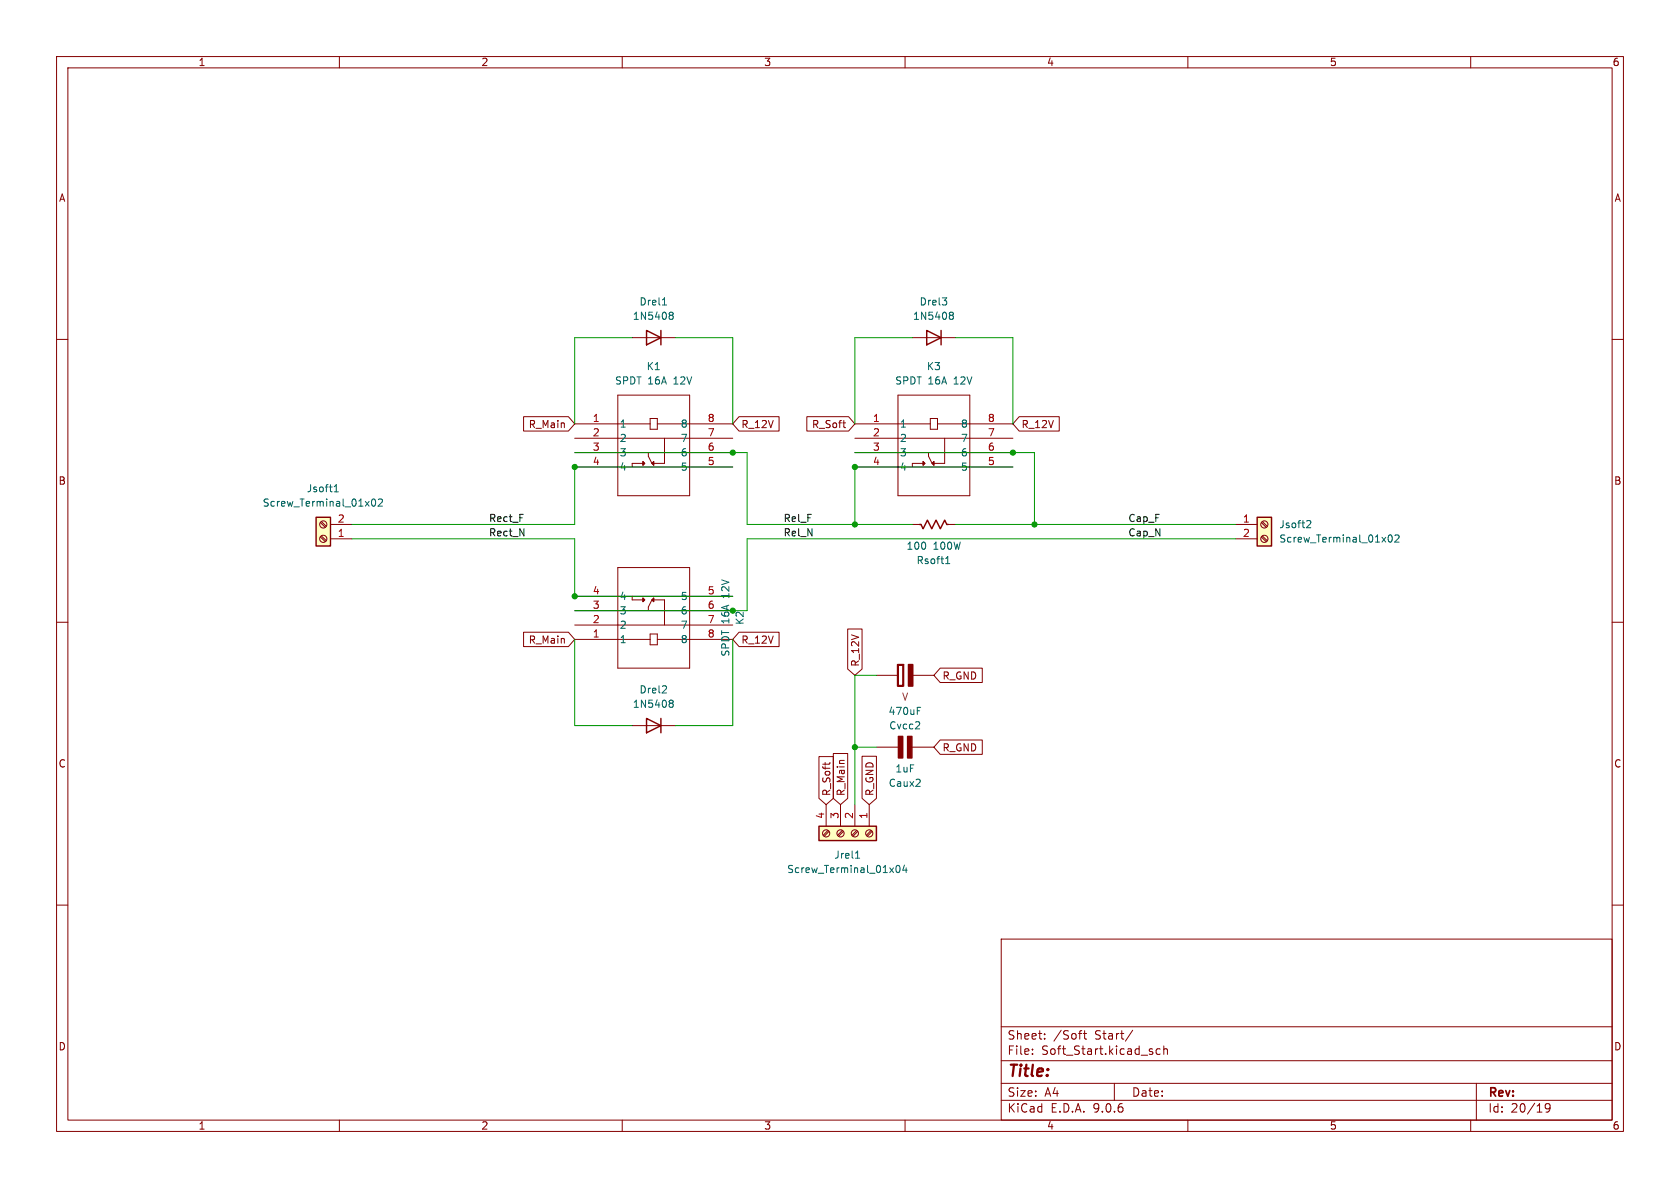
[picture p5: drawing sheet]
<svg xmlns="http://www.w3.org/2000/svg" width="297mm" height="210mm" viewBox="0 0 297 210" stroke-linecap="round" stroke-linejoin="round" font-family="sans-serif">
<g fill="none" stroke="#840000" stroke-width=".18">
<path d="M10 10h277v190h-277zM12 12h273v186h-273zM60 10v2M110 10v2M160 10v2M210 10v2M260 10v2M10 60h2M285 60h2M161.3 92.7h1.3M167.6 92.7h1.3M10 110h2"/>
<path d="M285 110h2M10 160h2M177 166h108v32h-108zM285 160h2M60 198v2M110 198v2M160 198v2M177 194.5h108M177 191.5h108M177 187.5h108M177 181.5h108M182.5 186.3v.1"/>
<path d="M182.5 185.5v.1M184.7 183.6v.1M184.7 182.8v.1M190.7 182.7h.5M191.1 182.2h.1M191.5 182.7h.6M191.7 182.2v1.3l.4 .2M197 191.5v3M200.2 182.1l-1.2 2M205.1 185.5l-.4-.1-.3 .3v.4l.1 .2h.6M205.7 185.5l.3-.1 .3 .1 .1 .9M205.7 184.9v1.5"/>
<path d="M210 198v2M260 198v2M261 191.5v6.5M274 195.7l-.3 .3h-.2l-.3-.3 .1-.5 .4-.1 .3 .1a.99 .99 0 0 1-.4 1.4h-.3"/>
</g>
<path d="M162.6 92.7h.2l.4 .8 .8-1.6 .7 1.6 .8-1.6 .7 1.6 .8-1.6 .4 .8h.2" fill="none" stroke="#840000" stroke-width=".25"/>
<path d="M167.2 99.6h.7M167.3 98.7l.2-.3v1.2" fill="none" stroke="#006464" stroke-width=".18"/>
<path d="M222.2 91.4h2.6v5.1h-2.6z" fill="#ffffc2"/>
<path d="M163.8 58.4l2.6 1.3-2.6 1.3zM166.4 58.4v2.6M222.2 91.4h2.6v5.1h-2.6z" fill="none" stroke="#840000" stroke-width=".25"/>
<g fill="none" stroke="#840000" stroke-width=".18">
<path d="M161.3 59.7h7.6M218.4 92.7h3.8M218.4 95.3h3.8M223 92.4l.9 .8M223 94.9l.9 .9M223.2 92.2l.8 .8M223.2 94.7l.8 .9M154.9 119.4h3.8M161.4 119.4h3.7M154.9 132.1h3.9M161.2 132.1h3.9"/>
<circle cx="223.5" cy="92.7" r=".63"/>
<circle cx="223.5" cy="95.2" r=".63"/>
</g>
<g fill="none" stroke="#006464" stroke-width=".18">
<path d="M166.6 52.6h.8l-.5 .5M167.2 53.2l.2 .2-.2 .5M167.9 55.7h.2M167.9 55.2h.4l.2 .1v.2l-.2 .2M168.1 55.7h.2M168.1 55.7l-.2 .1M168.3 55.7l.2 .3v.3l-.2 .2-.4-.1M231.2 92l.4 .1 .1 .3-.8 .9h.8M245.5 94.7l.2-.1a.68 .68 0 0 1 .4 .6 .68 .68 0 0 1-.4 .6l-.2-.1-.1-.4zM246.6 94.7l.5-.1 .2 .3-.7 .9h.7M161.8 128.8h.8M161.9 139h.8"/>
<path d="M162.2 125.6h.4M162.2 125h.6M162.5 127.7v.4M162.6 137.9v.4"/>
</g>
<g fill="#840000" stroke="#840000" stroke-width=".25">
<path d="M158.7 117.5h1l-.1 .1h-.8v3.6h.8v-3.6l.1-.1v3.8h-1z"/>
<path d="M160.6 117.5h.8v3.8h-.8z"/>
<path d="M158.8 130.2h.8v3.8h-.8z"/>
<path d="M160.5 130.2h.7v3.8h-.7z"/>
</g>
<path d="M144.8 146.1h10.1v2.5h-10.1z" fill="#ffffc2"/>
<path d="M114.3 58.4l2.5 1.3-2.5 1.3zM116.8 58.4v2.6M144.8 146.1h10.1v2.5h-10.1z" fill="none" stroke="#840000" stroke-width=".25"/>
<g fill="none" stroke="#840000" stroke-width=".18">
<path d="M111.8 59.7h7.6M101.6 74.9h13.3M101.6 77.5h27.9M109.2 69.9h12.7v17.7h-12.7zM114.9 74h1.3v1.9h-1.3zM116.2 74.9h13.3M117.5 77.5v4.4h-1.9M151.1 74.9h13.4M151.1 77.5h28M158.7 69.9h12.7v17.7h-12.7zM164.5 74h1.2v1.9h-1.2zM165.7 74.9h13.4"/>
<path d="M167 77.5v4.4h-1.9M101.6 80h27.9M101.6 82.6h27.9M113.7 81.9h-1.9v.7M113.7 81.6l.3 .3-.3 .3zM114.6 80v.6l.7 1.3M115.6 81.6v.6l-.3-.3zM151.1 80h28M151.1 82.6h28M163.2 81.9h-1.9v.7M163.2 81.6l.3 .3-.3 .3zM164.1 80v.6l.7 1.3"/>
<path d="M165.1 81.6v.6l-.3-.3zM146 142.2v3.9M146.4 146.8l-.9 .9M146.6 147l-.9 .8M148.6 142.2v3.9M148.9 146.8l-.8 .9M149.1 147l-.8 .8M151.1 142.2v3.9M151.5 146.8l-.9 .9M151.6 147l-.8 .8M153.7 142.2v3.9M154 146.8l-.8 .9"/>
<path d="M154.2 147l-.9 .8"/>
<circle cx="146" cy="147.3" r=".63"/>
<circle cx="148.6" cy="147.3" r=".63"/>
<circle cx="151.1" cy="147.3" r=".63"/>
<circle cx="153.7" cy="147.3" r=".63"/>
</g>
<path d="M117.1 53.9h.7M117.4 52.8l.1-.2v1.3M118.4 55.7h.1M118.4 55.2h.4l.2 .1v.2l-.2 .2M118.5 55.7h.3M118.5 55.7l-.1 .1M118.8 55.7l.2 .3v.3l-.2 .2-.4-.1M151.3 151.7h.7M151.5 150.6l.1-.2v1.3M158.5 153.1l.2-.1a.68 .68 0 0 1 .4 .6 .68 .68 0 0 1-.4 .6l-.2-.1-.1-.3zM159.9 152.9l-.3 .9h.8M160.2 153.4v.8" fill="none" stroke="#006464" stroke-width=".18"/>
<g fill="#840000" stroke="#840000" stroke-width=".18">
<path d="M163.2 81.6l.3 .3-.3 .3z"/>
<path d="M164.8 81.9l.3-.3v.6z"/>
<path d="M113.7 81.6l.3 .3-.3 .3z"/>
<path d="M115.3 81.9l.3-.3v.6z"/>
</g>
<path d="M55.9 91.4h2.5v5.1h-2.5z" fill="#ffffc2"/>
<path d="M55.9 91.4h2.5v5.1h-2.5zM114.3 127l2.5 1.3-2.5 1.2zM116.8 127v2.5" fill="none" stroke="#840000" stroke-width=".25"/>
<g fill="none" stroke="#840000" stroke-width=".18">
<path d="M92.6 73.7h7.9l1.1 1.2-1.1 1.3h-7.9zM130.7 73.7h7v2.5h-7l-1.2-1.3zM142.6 73.7h7.4l1.1 1.2-1.1 1.3h-7.4zM149 74.8h.5M149.4 75.6h.1M180.2 73.7h7.1v2.5h-7.1l-1.1-1.3zM56.6 94.9l.9 .9M56.6 92.4l.9 .8M56.8 94.7l.9 .9M56.8 92.2l.9 .8M58.4 95.3h3.8M58.4 92.7h3.8"/>
<path d="M92.6 111.8h7.9l1.1 1.2-1.1 1.3h-7.9zM101.6 113h13.3M101.6 110.5h27.9M101.6 108h27.9M101.6 105.4h27.9M109.2 100.3h12.7v17.8h-12.7zM111.8 105.4v.6h1.9M113.7 105.7l.3 .3-.3 .4zM114.9 112.1h1.3v1.9h-1.3zM115.3 106l-.7 1.3v.7M115.6 106h1.9v4.5M115.6 105.7v.7l-.3-.4z"/>
<path d="M116.2 113h13.3M130.7 111.8h7v2.5h-7l-1.2-1.3zM149.9 111.2h2.5v7.1l-1.3 1.1-1.2-1.1zM166.2 118.1h7.5v2.6h-7.5l-1.1-1.3zM111.8 128.3h7.6M144.8 133.7h2.5v7.4l-1.3 1.1-1.2-1.1zM145.9 134.8v.5M146.7 134.8v.1M147.3 133.2h2.6v7.9l-1.3 1.1-1.3-1.1zM152.4 133.7h2.5v7.4l-1.2 1.1-1.3-1.1zM166.2 130.8h7.5v2.6h-7.5l-1.1-1.3z"/>
<circle cx="57.1" cy="92.7" r=".63"/>
<circle cx="57.1" cy="95.2" r=".63"/>
</g>
<path d="M59.1 86.9h.7M59.1 86l.3-.3v1.2M65.8 88.3l.2-.1a.68 .68 0 0 1 .4 .6 .68 .68 0 0 1-.4 .7l-.2-.1-.1-.4zM66.9 88.3l.5-.1 .2 .4-.8 .9h.8M117.6 121.2l.2 .3v.3l-.7 .7h.7M118.4 124.3h.1M118.4 123.8h.4l.2 .1v.2l-.2 .2M118.5 124.3h.3M118.5 124.3l-.1 .1M118.8 124.3l.2 .3v.3l-.2 .1h-.4" fill="none" stroke="#006464" stroke-width=".18"/>
<g fill="#840000" stroke="#840000" stroke-width=".18">
<path d="M113.7 105.7l.3 .3-.3 .4z"/>
<path d="M115.6 105.7v.7l-.3-.4z"/>
</g>
<g fill="none" stroke="#009600" stroke-width=".18">
<path d="M111.8 59.7h-10.2v15.2M119.4 59.7h10.1v15.2M161.3 59.7h-10.2v15.2M168.9 59.7h10.2v15.2M62.2 95.3h39.4v10.1h27.9M101.6 80h30.5v12.7h29.2M129.5 82.6h-27.9v10.1h-39.4M151.1 80h31.8v12.7M168.9 92.7h49.5M179.1 82.6h-28v10.1M218.4 95.3h-86.3v12.7h-30.5M101.6 113v15.3h10.2"/>
<path d="M129.5 113v15.3h-10.1M154.9 119.4h-3.8v22.8M151.1 132.1h3.8"/>
</g>
<g fill="#009600" stroke="#009600" stroke-width=".18">
<circle cx="182.9" cy="92.7" r=".46"/>
<circle cx="179.1" cy="80" r=".46"/>
<circle cx="151.1" cy="132.1" r=".46"/>
<circle cx="151.1" cy="82.6" r=".46"/>
<circle cx="151.1" cy="92.7" r=".46"/>
<circle cx="129.5" cy="108" r=".46"/>
<circle cx="129.5" cy="80" r=".46"/>
<circle cx="101.6" cy="105.4" r=".46"/>
<circle cx="101.6" cy="82.6" r=".46"/>
</g>
<text font-size="2.8" fill="#840000" x="178" y="190.9">Title:</text>
<g font-size="2.1" fill="#840000">
<text x="178" y="184">Sheet:</text>
<text x="186.2" y="184">/Soft</text>
<text x="193.6" y="184">Start/</text>
<text x="178" y="186.7">File:</text>
<text x="184.1" y="186.7">Soft_Start.kicad_sch</text>
<text x="178" y="196.9">KiCad</text>
<text x="178" y="194.1">Size:</text>
<text x="184.7" y="194.1">A4</text>
<text x="185.7" y="196.9">E.D.A.</text>
<text x="193.3" y="196.9">9.0.6</text>
<text x="200" y="194.1">Date:</text>
<text x="263" y="194.3">Rev:</text>
<text x="263" y="196.9">Id:</text>
<text x="267.1" y="196.9">20/19</text>
</g>
<g font-size="1.8" fill="#840000">
<text x="35" y="11.9">1</text>
<text x="85" y="11.9">2</text>
<text x="135" y="11.9">3</text>
<text x="185" y="11.9">4</text>
<text x="235" y="11.9">5</text>
<text x="285" y="11.9">6</text>
<text x="10.3" y="35.9">A</text>
<text x="285.3" y="35.9">A</text>
<text x="93.4" y="75.9">R_Main</text>
<text x="131" y="75.9">R_12V</text>
<text x="143.5" y="75.9">R_Soft</text>
<text x="180.5" y="75.9">R_12V</text>
<text x="10.3" y="85.9">B</text>
<text x="285.3" y="85.9">B</text>
<text x="93.4" y="114">R_Main</text>
<text x="131" y="114">R_12V</text>
<text x="152.1" y="118" transform="rotate(-90 152.1 118)">R_12V</text>
<text x="166.5" y="120.3">R_GND</text>
<text x="10.3" y="135.9">C</text>
<text x="166.5" y="133">R_GND</text>
<text x="285.3" y="135.9">C</text>
<text x="147" y="140.8" transform="rotate(-90 147 140.8)">R_Soft</text>
<text x="149.5" y="140.8" transform="rotate(-90 149.5 140.8)">R_Main</text>
<text x="154.6" y="140.8" transform="rotate(-90 154.6 140.8)">R_GND</text>
<text x="10.3" y="185.9">D</text>
<text x="285.3" y="185.9">D</text>
<text x="35" y="199.9">1</text>
<text x="85" y="199.9">2</text>
<text x="135" y="199.9">3</text>
<text x="185" y="199.9">4</text>
<text x="235" y="199.9">5</text>
<text x="285" y="199.9">6</text>
</g>
<g font-size="1.8" fill="#006464">
<text x="111.8" y="56.7">1N5408</text>
<text x="113" y="54.2">Drel1</text>
<text x="161.3" y="56.7">1N5408</text>
<text x="162.5" y="54.2">Drel3</text>
<text x="114.2" y="65.6">K1</text>
<text x="163.8" y="65.6">K3</text>
<text x="108.6" y="68.2">SPDT 16A</text>
<text x="119.2" y="68.2">12V</text>
<text x="158.2" y="68.2">SPDT 16A</text>
<text x="168.7" y="68.2">12V</text>
<text x="109.5" y="75.8">1</text>
<text x="120.3" y="75.8">8</text>
<text x="159" y="75.8">1</text>
<text x="169.8" y="75.8">8</text>
<text x="109.5" y="78.3">2</text>
<text x="109.5" y="80.9">3</text>
<text x="109.5" y="83.4">4</text>
<text x="120.3" y="78.3">7</text>
<text x="120.3" y="80.9">6</text>
<text x="120.3" y="83.4">5</text>
<text x="159" y="78.3">2</text>
<text x="159" y="80.9">3</text>
<text x="159" y="83.4">4</text>
<text x="169.8" y="78.3">7</text>
<text x="169.8" y="80.9">6</text>
<text x="169.8" y="83.4">5</text>
<text x="46.3" y="89.8">Screw_Terminal_01x02</text>
<text x="54.1" y="87.2">Jsoft1</text>
<text x="226.1" y="93.6">Jsoft2</text>
<text x="160.2" y="97.4">100</text>
<text x="161.9" y="99.9">Rsoft1</text>
<text x="165" y="97.4">100W</text>
<text x="226.1" y="96.1">Screw_Terminal_01x02</text>
<text x="109.5" y="106.3">4</text>
<text x="120.3" y="106.3">5</text>
<text x="129.1" y="105.6" transform="rotate(-90 129.1 105.6)">12V</text>
<text x="109.5" y="113.9">1</text>
<text x="109.5" y="111.4">2</text>
<text x="109.5" y="108.8">3</text>
<text x="120.3" y="113.9">8</text>
<text x="120.3" y="111.4">7</text>
<text x="120.3" y="108.8">6</text>
<text x="129.1" y="110.3" transform="rotate(-90 129.1 110.3)">16A</text>
<text x="131.7" y="110.6" transform="rotate(-90 131.7 110.6)">K2</text>
<text x="129.1" y="116.2" transform="rotate(-90 129.1 116.2)">SPDT</text>
<text x="111.8" y="125.3">1N5408</text>
<text x="113" y="122.8">Drel2</text>
<text x="157" y="126.6">470uF</text>
<text x="157.1" y="129.1">Cvcc2</text>
<text x="158.2" y="136.8">1uF</text>
<text x="157" y="139.3">Caux2</text>
<text x="139.1" y="154.5">Screw_Terminal_01x04</text>
<text x="147.4" y="152">Jrel1</text>
</g>
<g font-size="1.8" fill="#a90000">
<text x="104.7" y="74.7">1</text>
<text x="104.7" y="77.2">2</text>
<text x="125" y="74.7">8</text>
<text x="125" y="77.2">7</text>
<text x="154.2" y="74.7">1</text>
<text x="154.2" y="77.2">2</text>
<text x="174.6" y="74.7">8</text>
<text x="174.6" y="77.2">7</text>
<text x="104.7" y="79.8">3</text>
<text x="104.7" y="82.3">4</text>
<text x="125" y="79.8">6</text>
<text x="125" y="82.3">5</text>
<text x="154.2" y="79.8">3</text>
<text x="154.2" y="82.3">4</text>
<text x="174.6" y="79.8">6</text>
<text x="174.6" y="82.3">5</text>
<text x="59.6" y="95">1</text>
<text x="59.6" y="92.5">2</text>
<text x="219.6" y="92.5">1</text>
<text x="219.6" y="95">2</text>
<text x="104.7" y="107.7">3</text>
<text x="104.7" y="105.2">4</text>
<text x="125" y="107.7">6</text>
<text x="125" y="105.2">5</text>
<text x="104.7" y="112.8">1</text>
<text x="104.7" y="110.2">2</text>
<text x="125" y="112.8">8</text>
<text x="125" y="110.2">7</text>
<text x="145.8" y="144.9" transform="rotate(-90 145.8 144.9)">4</text>
<text x="148.3" y="144.9" transform="rotate(-90 148.3 144.9)">3</text>
<text x="150.9" y="144.9" transform="rotate(-90 150.9 144.9)">2</text>
<text x="153.4" y="144.9" transform="rotate(-90 153.4 144.9)">1</text>
</g>
<g font-size="1.8" fill="#0f0f0f">
<text x="86.4" y="92.4">Rect_F</text>
<text x="86.4" y="94.9">Rect_N</text>
<text x="138.4" y="94.9">Rel_N</text>
<text x="138.4" y="92.4">Rel_F</text>
<text x="199.4" y="92.4">Cap_F</text>
<text x="199.4" y="94.9">Cap_N</text>
</g>
<text font-size="1.8" fill="#840084" x="159.4" y="124.1">V</text>
</svg>
